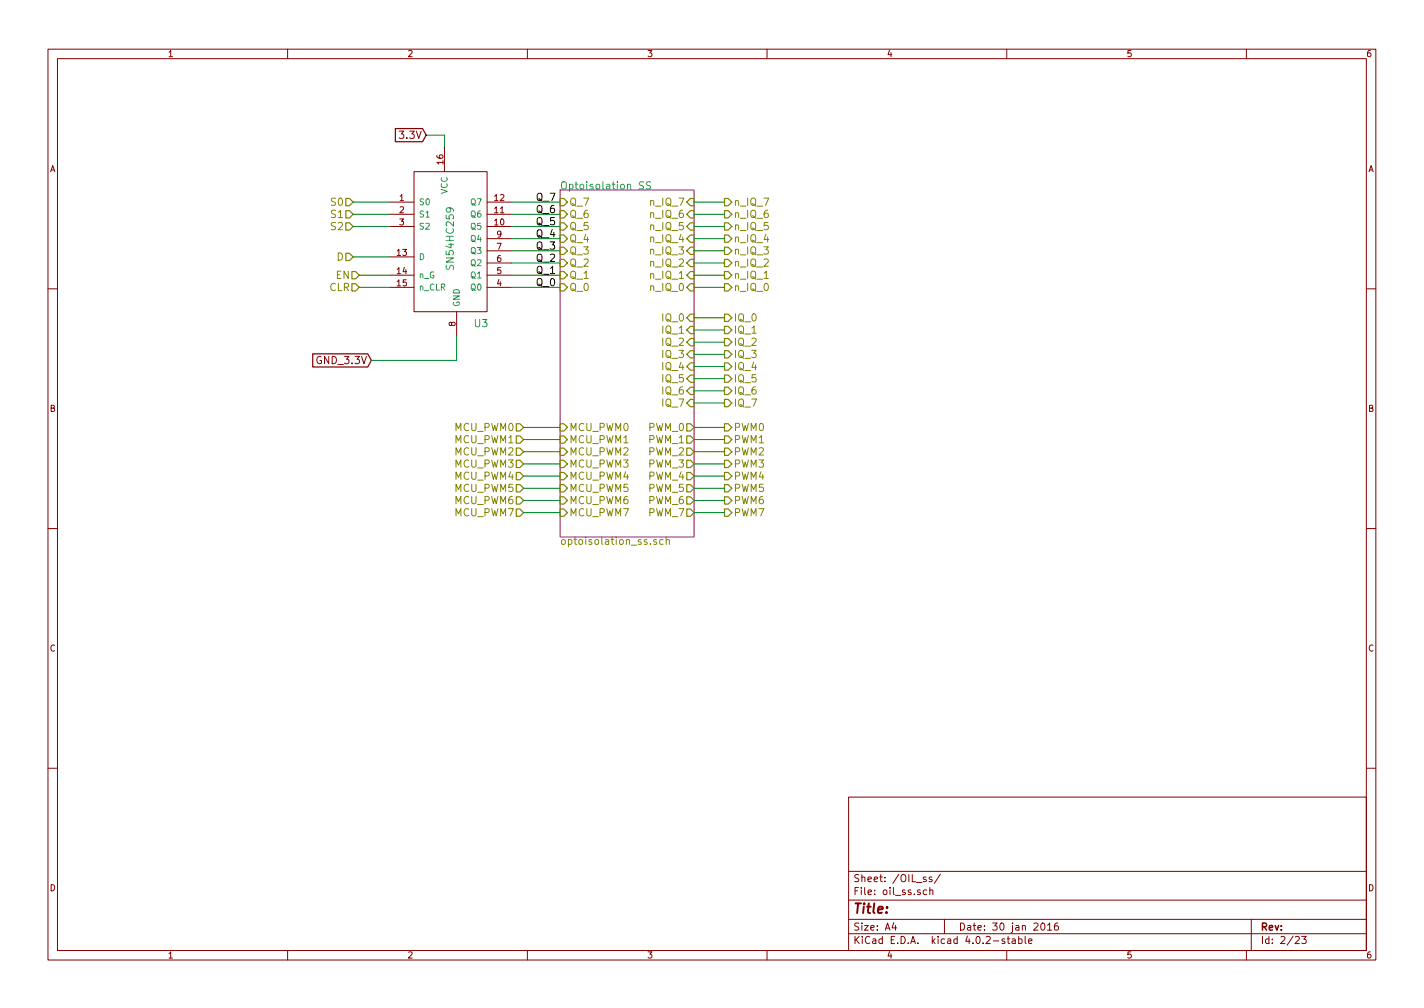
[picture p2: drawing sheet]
EESchema Schematic File Version 2
LIBS:power
LIBS:device
LIBS:transistors
LIBS:conn
LIBS:linear
LIBS:regul
LIBS:74xx
LIBS:cmos4000
LIBS:adc-dac
LIBS:memory
LIBS:xilinx
LIBS:microcontrollers
LIBS:dsp
LIBS:microchip
LIBS:analog_switches
LIBS:motorola
LIBS:texas
LIBS:intel
LIBS:audio
LIBS:interface
LIBS:digital-audio
LIBS:philips
LIBS:display
LIBS:cypress
LIBS:siliconi
LIBS:opto
LIBS:atmel
LIBS:contrib
LIBS:valves
LIBS:ArmComponentLibrary
LIBS:arm_board-cache
EELAYER 25 0
EELAYER END
$Descr A4 11693 8268
encoding utf-8
Sheet 2 23
Title ""
Date "30 jan 2016"
Rev ""
Comp ""
Comment1 ""
Comment2 ""
Comment3 ""
Comment4 ""
$EndDescr
$Sheet
S 4600 1550 1100 2850
U 56441E96
F0 "Optoisolation SS" 60
F1 "optoisolation_ss.sch" 60
F2 "Q_0" I L 4600 2350 60 
F3 "Q_1" I L 4600 2250 60 
F4 "Q_2" I L 4600 2150 60 
F5 "Q_3" I L 4600 2050 60 
F6 "Q_4" I L 4600 1950 60 
F7 "Q_5" I L 4600 1850 60 
F8 "Q_6" I L 4600 1750 60 
F9 "Q_7" I L 4600 1650 60 
F10 "n_IQ_0" I R 5700 2350 60 
F11 "n_IQ_1" I R 5700 2250 60 
F12 "n_IQ_2" I R 5700 2150 60 
F13 "n_IQ_3" I R 5700 2050 60 
F14 "n_IQ_4" I R 5700 1950 60 
F15 "n_IQ_5" I R 5700 1850 60 
F16 "n_IQ_6" I R 5700 1750 60 
F17 "n_IQ_7" I R 5700 1650 60 
F18 "IQ_0" I R 5700 2600 60 
F19 "IQ_1" I R 5700 2700 60 
F20 "IQ_2" I R 5700 2800 60 
F21 "IQ_3" I R 5700 2900 60 
F22 "IQ_4" I R 5700 3000 60 
F23 "IQ_5" I R 5700 3100 60 
F24 "IQ_6" I R 5700 3200 60 
F25 "IQ_7" I R 5700 3300 60 
F26 "PWM_0" O R 5700 3500 60 
F27 "PWM_1" O R 5700 3600 60 
F28 "MCU_PWM0" I L 4600 3500 60 
F29 "MCU_PWM1" I L 4600 3600 60 
F30 "PWM_2" O R 5700 3700 60 
F31 "PWM_3" O R 5700 3800 60 
F32 "MCU_PWM2" I L 4600 3700 60 
F33 "MCU_PWM3" I L 4600 3800 60 
F34 "PWM_4" O R 5700 3900 60 
F35 "PWM_5" O R 5700 4000 60 
F36 "MCU_PWM4" I L 4600 3900 60 
F37 "MCU_PWM5" I L 4600 4000 60 
F38 "PWM_6" O R 5700 4100 60 
F39 "PWM_7" O R 5700 4200 60 
F40 "MCU_PWM6" I L 4600 4100 60 
F41 "MCU_PWM7" I L 4600 4200 60 
$EndSheet
Text Label 4400 2350 0    60   ~ 0
Q_0
Text Label 4400 2250 0    60   ~ 0
Q_1
Text Label 4400 2150 0    60   ~ 0
Q_2
Text Label 4400 2050 0    60   ~ 0
Q_3
Text Label 4400 1950 0    60   ~ 0
Q_4
Text Label 4400 1850 0    60   ~ 0
Q_5
Text Label 4400 1750 0    60   ~ 0
Q_6
Text Label 4400 1650 0    60   ~ 0
Q_7
Text HLabel 5950 2600 2    60   Output ~ 0
IQ_0
Text HLabel 5950 2700 2    60   Output ~ 0
IQ_1
Text HLabel 5950 2800 2    60   Output ~ 0
IQ_2
Text HLabel 5950 2900 2    60   Output ~ 0
IQ_3
Text HLabel 5950 3000 2    60   Output ~ 0
IQ_4
Text HLabel 5950 3100 2    60   Output ~ 0
IQ_5
Text HLabel 5950 3200 2    60   Output ~ 0
IQ_6
Text HLabel 5950 3300 2    60   Output ~ 0
IQ_7
$Comp
L SN54HC259 U3
U 1 1
P 3700 2000
F 0 "U3" H 3950 1350 60  0000 C CNN
F 1 "SN54HC259" V 3700 2050 60  0000 C CNN
F 2 "ArmFootprints:SOIC-16" H 3700 1900 60  0001 C CNN
F 3 "" H 3700 1900 60  0000 C CNN
	1    3700 2000
	1    0    0    -1  
$EndComp
Text HLabel 2950 2250 0    60   Input ~ 0
EN
Text HLabel 2950 2350 0    60   Input ~ 0
CLR
Text HLabel 2900 1650 0    60   Input ~ 0
S0
Text HLabel 2900 1750 0    60   Input ~ 0
S1
Text HLabel 2900 1850 0    60   Input ~ 0
S2
Text HLabel 2900 2100 0    60   Input ~ 0
D
Text GLabel 3500 1100 0    60   Input ~ 0
3.3V
Text GLabel 3050 2950 0    60   Input ~ 0
GND_3.3V
Text HLabel 5950 2350 2    60   Output ~ 0
n_IQ_0
Text HLabel 5950 2250 2    60   Output ~ 0
n_IQ_1
Text HLabel 5950 2150 2    60   Output ~ 0
n_IQ_2
Text HLabel 5950 2050 2    60   Output ~ 0
n_IQ_3
Text HLabel 5950 1950 2    60   Output ~ 0
n_IQ_4
Text HLabel 5950 1850 2    60   Output ~ 0
n_IQ_5
Text HLabel 5950 1750 2    60   Output ~ 0
n_IQ_6
Text HLabel 5950 1650 2    60   Output ~ 0
n_IQ_7
Wire Wire Line
	4200 2350 4600 2350
Wire Wire Line
	4200 2250 4600 2250
Wire Wire Line
	4200 2150 4600 2150
Wire Wire Line
	4200 2050 4600 2050
Wire Wire Line
	4200 1950 4600 1950
Wire Wire Line
	4200 1850 4600 1850
Wire Wire Line
	4200 1750 4600 1750
Wire Wire Line
	4200 1650 4600 1650
Wire Wire Line
	5700 2600 5950 2600
Wire Wire Line
	5700 2700 5950 2700
Wire Wire Line
	5700 2800 5950 2800
Wire Wire Line
	5700 2900 5950 2900
Wire Wire Line
	5700 3000 5950 3000
Wire Wire Line
	5700 3100 5950 3100
Wire Wire Line
	5700 3200 5950 3200
Wire Wire Line
	5700 3300 5950 3300
Wire Wire Line
	2950 2250 3200 2250
Wire Wire Line
	2950 2350 3200 2350
Wire Wire Line
	2900 1650 3200 1650
Wire Wire Line
	3200 1750 2900 1750
Wire Wire Line
	2900 1850 3200 1850
Wire Wire Line
	2900 2100 3200 2100
Wire Wire Line
	3500 1100 3650 1100
Wire Wire Line
	3650 1100 3650 1200
Wire Wire Line
	3050 2950 3750 2950
Wire Wire Line
	3750 2950 3750 2750
Wire Wire Line
	5950 1650 5700 1650
Wire Wire Line
	5700 1750 5950 1750
Wire Wire Line
	5950 1850 5700 1850
Wire Wire Line
	5700 1950 5950 1950
Wire Wire Line
	5950 2050 5700 2050
Wire Wire Line
	5700 2150 5950 2150
Wire Wire Line
	5950 2250 5700 2250
Wire Wire Line
	5700 2350 5950 2350
Text HLabel 4300 3500 0    60   Input ~ 0
MCU_PWM0
Text HLabel 4300 3600 0    60   Input ~ 0
MCU_PWM1
Text HLabel 4300 3700 0    60   Input ~ 0
MCU_PWM2
Text HLabel 4300 3800 0    60   Input ~ 0
MCU_PWM3
Text HLabel 4300 3900 0    60   Input ~ 0
MCU_PWM4
Text HLabel 4300 4000 0    60   Input ~ 0
MCU_PWM5
Text HLabel 4300 4100 0    60   Input ~ 0
MCU_PWM6
Text HLabel 4300 4200 0    60   Input ~ 0
MCU_PWM7
Wire Wire Line
	4300 3500 4600 3500
Wire Wire Line
	4600 3600 4300 3600
Wire Wire Line
	4300 3700 4600 3700
Wire Wire Line
	4600 3800 4300 3800
Wire Wire Line
	4300 3900 4600 3900
Wire Wire Line
	4600 4000 4300 4000
Wire Wire Line
	4300 4100 4600 4100
Wire Wire Line
	4600 4200 4300 4200
Text HLabel 5950 3500 2    60   Output ~ 0
PWM0
Text HLabel 5950 3600 2    60   Output ~ 0
PWM1
Text HLabel 5950 3700 2    60   Output ~ 0
PWM2
Text HLabel 5950 3800 2    60   Output ~ 0
PWM3
Text HLabel 5950 3900 2    60   Output ~ 0
PWM4
Text HLabel 5950 4000 2    60   Output ~ 0
PWM5
Text HLabel 5950 4100 2    60   Output ~ 0
PWM6
Text HLabel 5950 4200 2    60   Output ~ 0
PWM7
Wire Wire Line
	5700 3500 5950 3500
Wire Wire Line
	5950 3600 5700 3600
Wire Wire Line
	5700 3700 5950 3700
Wire Wire Line
	5950 3800 5700 3800
Wire Wire Line
	5700 3900 5950 3900
Wire Wire Line
	5950 4000 5700 4000
Wire Wire Line
	5700 4100 5950 4100
Wire Wire Line
	5950 4200 5700 4200
$EndSCHEMATC
